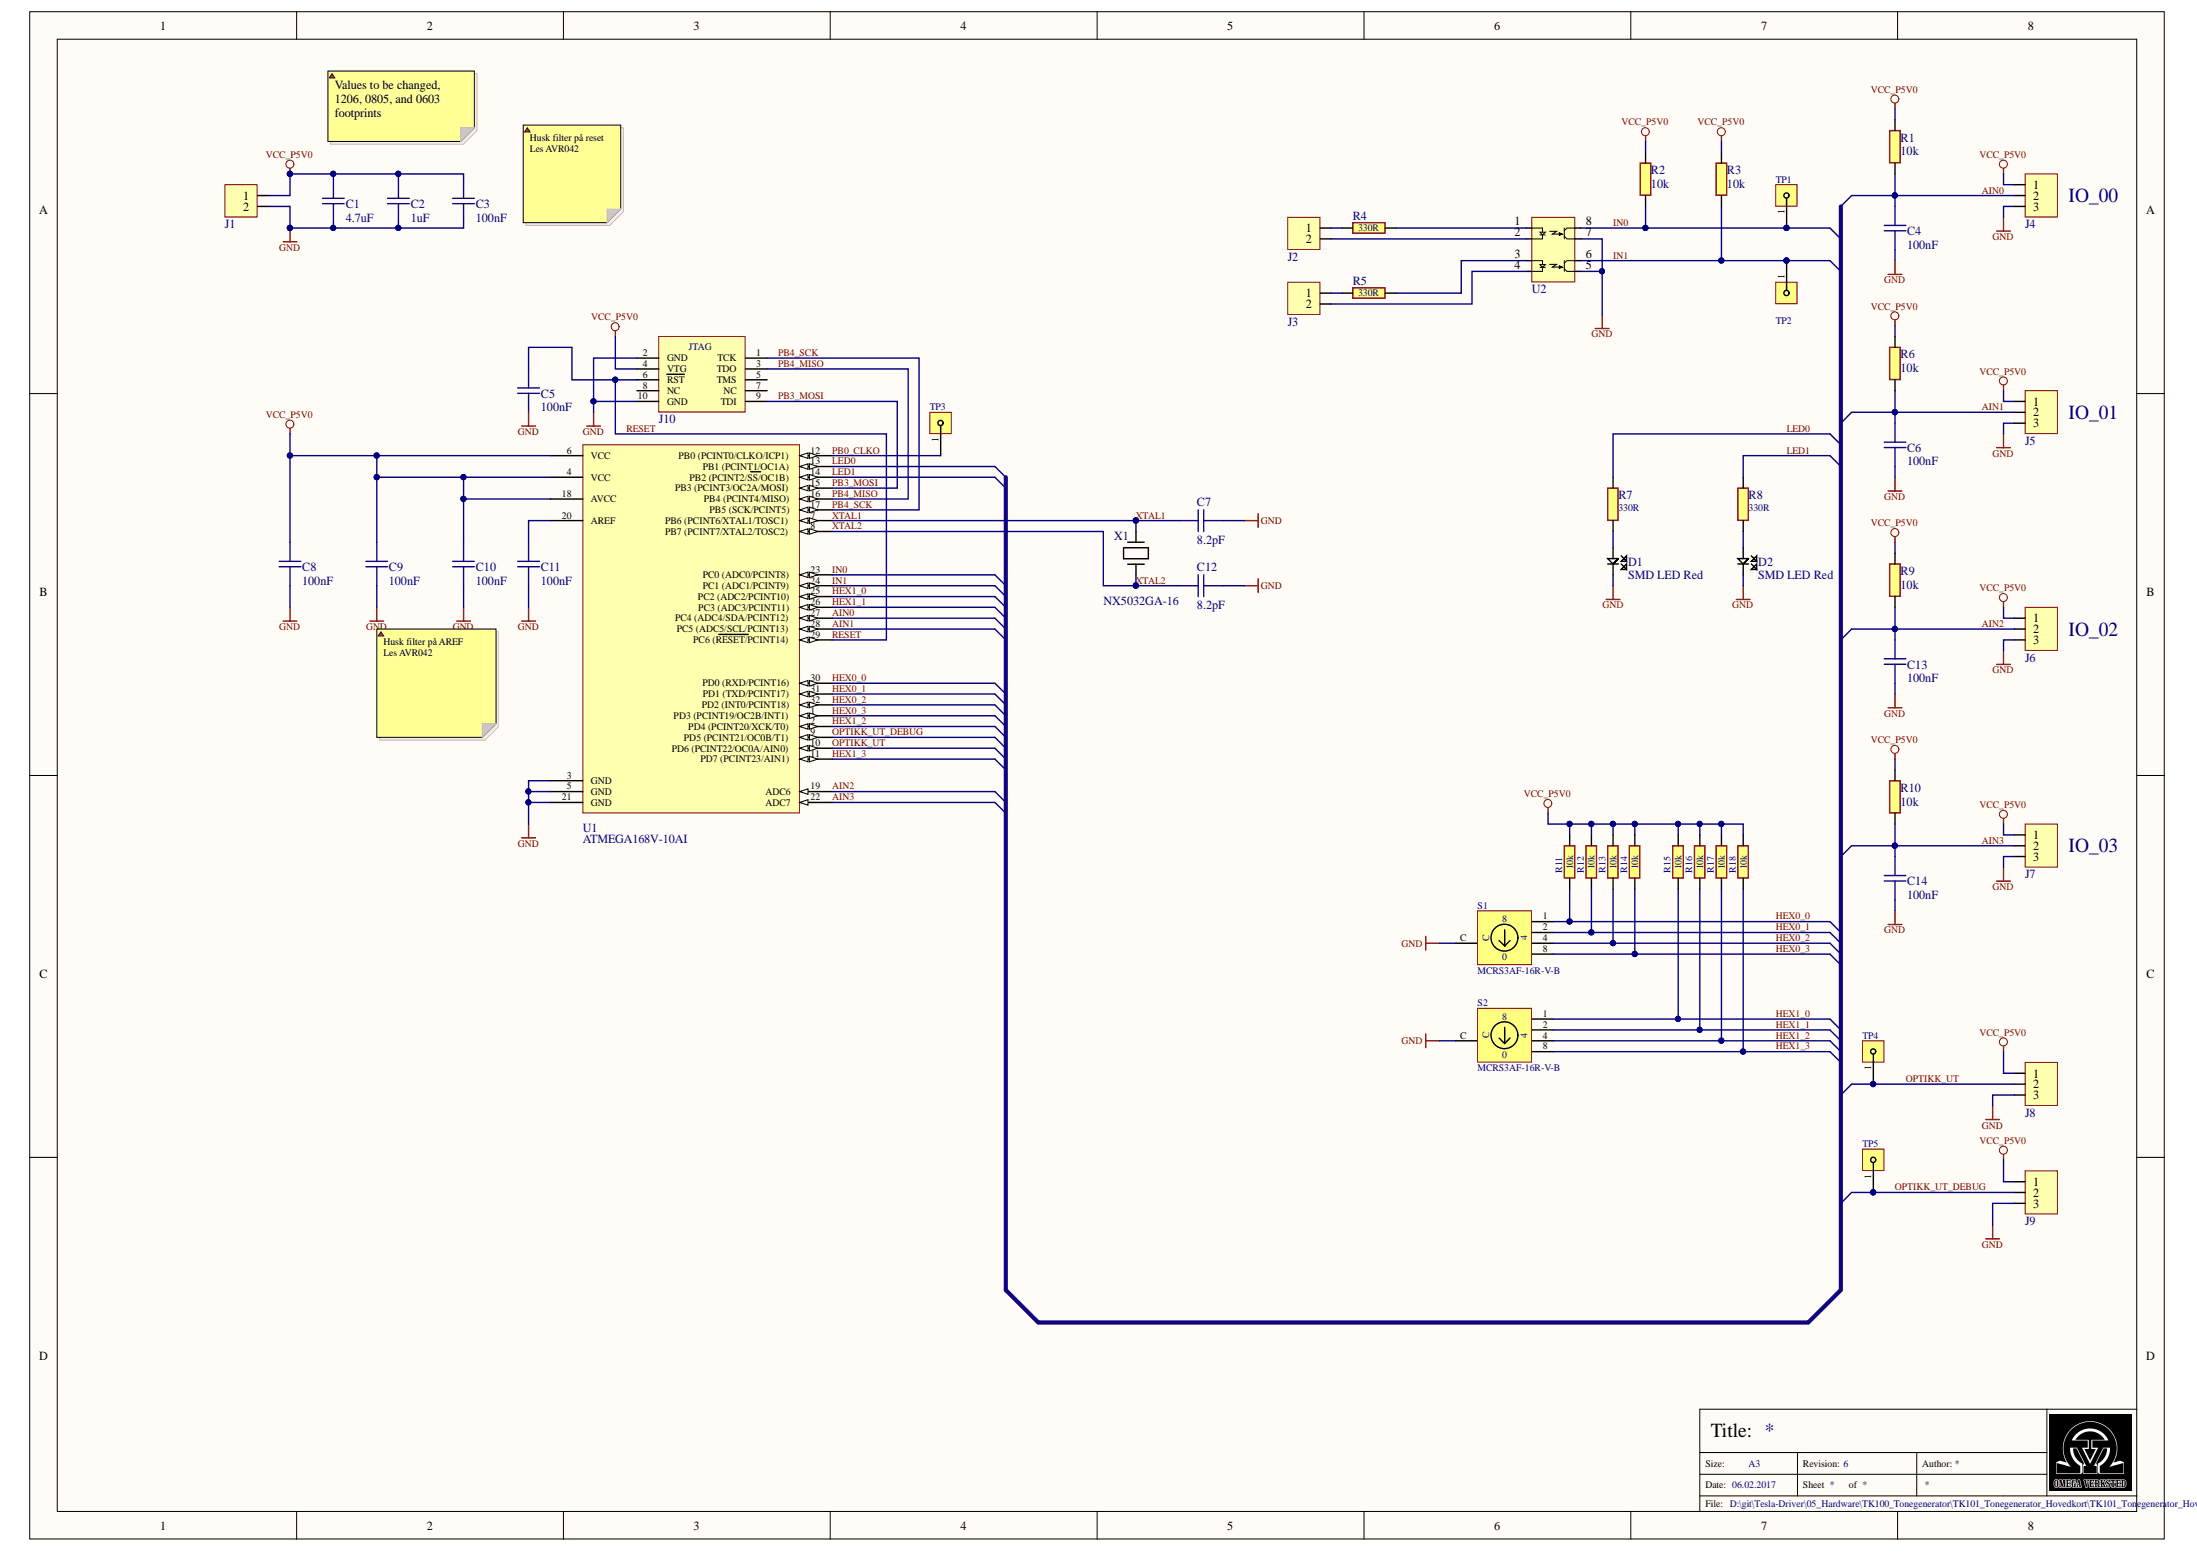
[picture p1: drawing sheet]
# Altium project TK101_Tonegenerator_Hovedkort.PrjPcb
1 sheet, 54 parts. Net scope: global (net labels, ports and power ports of the same name join across sheets).
Board file: TK101_Tonegenerator_Hovedkort.PcbDoc

## Sheet TK101_Tonegenerator_Hovedkort.SchDoc
size A3; Revision: 6

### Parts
C1  4.7uF  [CAPC1206(3216)170_N]
C2  1uF  [CAPC0805(2012)100_N]
C3  100nF  [CAPC0603(1608)55_N]
C4  100nF  [CAPC0603(1608)55_N]
C5  100nF  [CAPC0603(1608)55_N]
C6  100nF  [CAPC0603(1608)55_N]
C7  8.2pF  [CAPC0603(1608)55_N]
C8  100nF  [CAPC0603(1608)55_N]
C9  100nF  [CAPC0603(1608)55_N]
C10  100nF  [CAPC0603(1608)55_N]
C11  100nF  [CAPC0603(1608)55_N]
C12  8.2pF  [CAPC0603(1608)55_N]
C13  100nF  [CAPC0603(1608)55_N]
C14  100nF  [CAPC0603(1608)55_N]
D1  SMD LED Red  [I_LEDC0603(1608)_N]
D2  SMD LED Red  [I_LEDC0603(1608)_N]
J1  JST 2pin  [JST_2P]  (value not drawn)
J2  JST 3pin  [JST_3P]  (value not drawn)
J3  JST 2pin  [JST_2P]  (value not drawn)
J4  JST 2pin  [JST_2P]  (value not drawn)
J5  Header SMD 127 2x5  [SMDHDRV10P127_2X5_615X330X560B]  (value not drawn)
J6  JST 3pin  [JST_3P]  (value not drawn)
J7  JST 3pin  [JST_3P]  (value not drawn)
J8  JST 3pin  [JST_3P]  (value not drawn)
J9  JST 3pin  [JST_3P]  (value not drawn)
J10  JST 3pin  [JST_3P]  (value not drawn)
R1  10k  [RESC0603(1608)_N]
R2  10k  [RESC0603(1608)_N]
R3  10k  [RESC0603(1608)_N]
R4  330R  [RESC0603(1608)_N]
R5  330R  [RESC0603(1608)_N]
R6  10k  [RESC0603(1608)_N]
R7  330R  [RESC0603(1608)_N]
R8  330R  [RESC0603(1608)_N]
R9  10k  [RESC0603(1608)_N]
R10  10k  [RESC0603(1608)_N]
R11  10k  [RESC0603(1608)_N]
R12  10k  [RESC0603(1608)_N]
R13  10k  [RESC0603(1608)_N]
R14  10k  [RESC0603(1608)_N]
R15  10k  [RESC0603(1608)_N]
R16  10k  [RESC0603(1608)_N]
R17  10k  [RESC0603(1608)_N]
R18  10k  [RESC0603(1608)_N]
S1  MCRS3AF-16R-V-B  [MCRS3AF-16R-V-B]
S2  MCRS3AF-16R-V-B  [MCRS3AF-16R-V-B]
TP1  Header1x1  [HDRV1W64P254_1X1_254X254X900B]  (value not drawn)
TP2  Header1x1  [HDRV1W64P254_1X1_254X254X900B]  (value not drawn)
TP3  Header1x1  [HDRV1W64P254_1X1_254X254X900B]  (value not drawn)
TP4  Header1x1  [HDRV1W64P254_1X1_254X254X900B]  (value not drawn)
TP5  Header1x1  [HDRV1W64P254_1X1_254X254X900B]  (value not drawn)
U1  Dual_Optocoupler  [SOIC127P590X363-8N]  (value not drawn)
U2  ATMEGA168V-10AI  [TQFP80P900X900X120-32N]
X1  NX5032GA-16  [CRYSTAL-ABM7]

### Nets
GND: C1.1 C2.1 C3.1 C4.1 C5.1 C6.1 C7.1 C8.2 C9.2 C10.1 C11.1 C12.1 C13.1 C14.1 D1.2 D2.2 J1.2 J2.3 J5.2(GND) J5.10(GND) J6.3 J7.3 J8.3 J9.3 J10.3 S1.C S2.C U1.5 U1.7 U2.3(GND) U2.5(GND) U2.21(GND)
VCC_P5V0: C1.2 C2.2 C3.2 C8.1 C9.1 C10.2 J1.1 J2.1 J5.4(VTG) J6.1 J7.1 J8.1 J9.1 J10.1 R1.2 R2.2 R3.2 R6.2 R9.2 R10.2 R11.2 R12.2 R13.2 R14.2 R15.2 R16.2 R17.2 R18.2 U2.4(VCC) U2.6(VCC) U2.18(AVCC)
AIN0: C4.2 J2.2 R1.1 U2.27(PC4_(ADC4/SDA/PCINT12))
AIN1: C6.2 J6.2 R6.1 U2.28(PC5_(ADC5/SCL/PCINT13))
AIN2: C13.2 J7.2 R9.1 U2.19(ADC6)
AIN3: C14.2 J8.2 R10.1 U2.22(ADC7)
HEX0_0: R11.1 S1.1 U2.30(PD0_(RXD/PCINT16))
HEX0_1: R12.1 S1.2 U2.31(PD1_(TXD/PCINT17))
HEX0_2: R13.1 S1.4 U2.32(PD2_(INT0/PCINT18))
HEX0_3: R14.1 S1.8 U2.1(PD3_(PCINT19/OC2B/INT1))
HEX1_0: R15.1 S2.1 U2.25(PC2_(ADC2/PCINT10))
HEX1_1: R16.1 S2.2 U2.26(PC3_(ADC3/PCINT11))
HEX1_2: R17.1 S2.4 U2.2(PD4_(PCINT20/XCK/T0))
HEX1_3: R18.1 S2.8 U2.11(PD7_(PCINT23/AIN1))
IN0: R2.1 TP1.1 U1.8 U2.23(PC0_(ADC0/PCINT8))
IN1: R3.1 TP2.1 U1.6 U2.24(PC1_(ADC1/PCINT9))
LED0: R7.2 U2.13(PB1_(PCINT1/OC1A))
LED1: R8.2 U2.14(PB2_(PCINT2/~{SS}/OC1B))
OPTIKK_UT: J9.2 TP4.1 U2.10(PD6_(PCINT22/OC0A/AIN0))
OPTIKK_UT_DEBUG: J10.2 TP5.1 U2.9(PD5_(PCINT21/OC0B/T1))
PB0_CLKO: TP3.1 U2.12(PB0_(PCINT0/CLKO/ICP1))
PB3_MOSI: J5.9(TDI) U2.15(PB3_(PCINT3/OC2A/MOSI))
PB4_MISO: J5.3(TDO) U2.16(PB4_(PCINT4/MISO))
PB4_SCK: J5.1(TCK) U2.17(PB5_(SCK/PCINT5))
RESET: C5.2 J5.6(~{RST}) U2.29(PC6_(~{RESET}/PCINT14))
XTAL1: C7.2 U2.7(PB6_(PCINT6/XTAL1/TOSC1)) X1.1
XTAL2: C12.2 U2.8(PB7_(PCINT7/XTAL2/TOSC2)) X1.2
NetC11_2: C11.2 U2.20(AREF)
NetD1_1: D1.1 R7.1
NetD2_1: D2.1 R8.1
NetJ3_1: J3.1 R4.1
NetJ3_2: J3.2 U1.2
NetJ4_1: J4.1 R5.1
NetJ4_2: J4.2 U1.4
NetR4_2: R4.2 U1.1
NetR5_2: R5.2 U1.3

Not connected (* = marked no-connect by the designer): J5 5(TMS) 7(NC) 8(NC)

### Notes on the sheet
- Values to be changed, 1206, 0805, and 0603 footprints
- Husk filter på reset
  Les AVR042
- Husk filter på AREF
  Les AVR042
